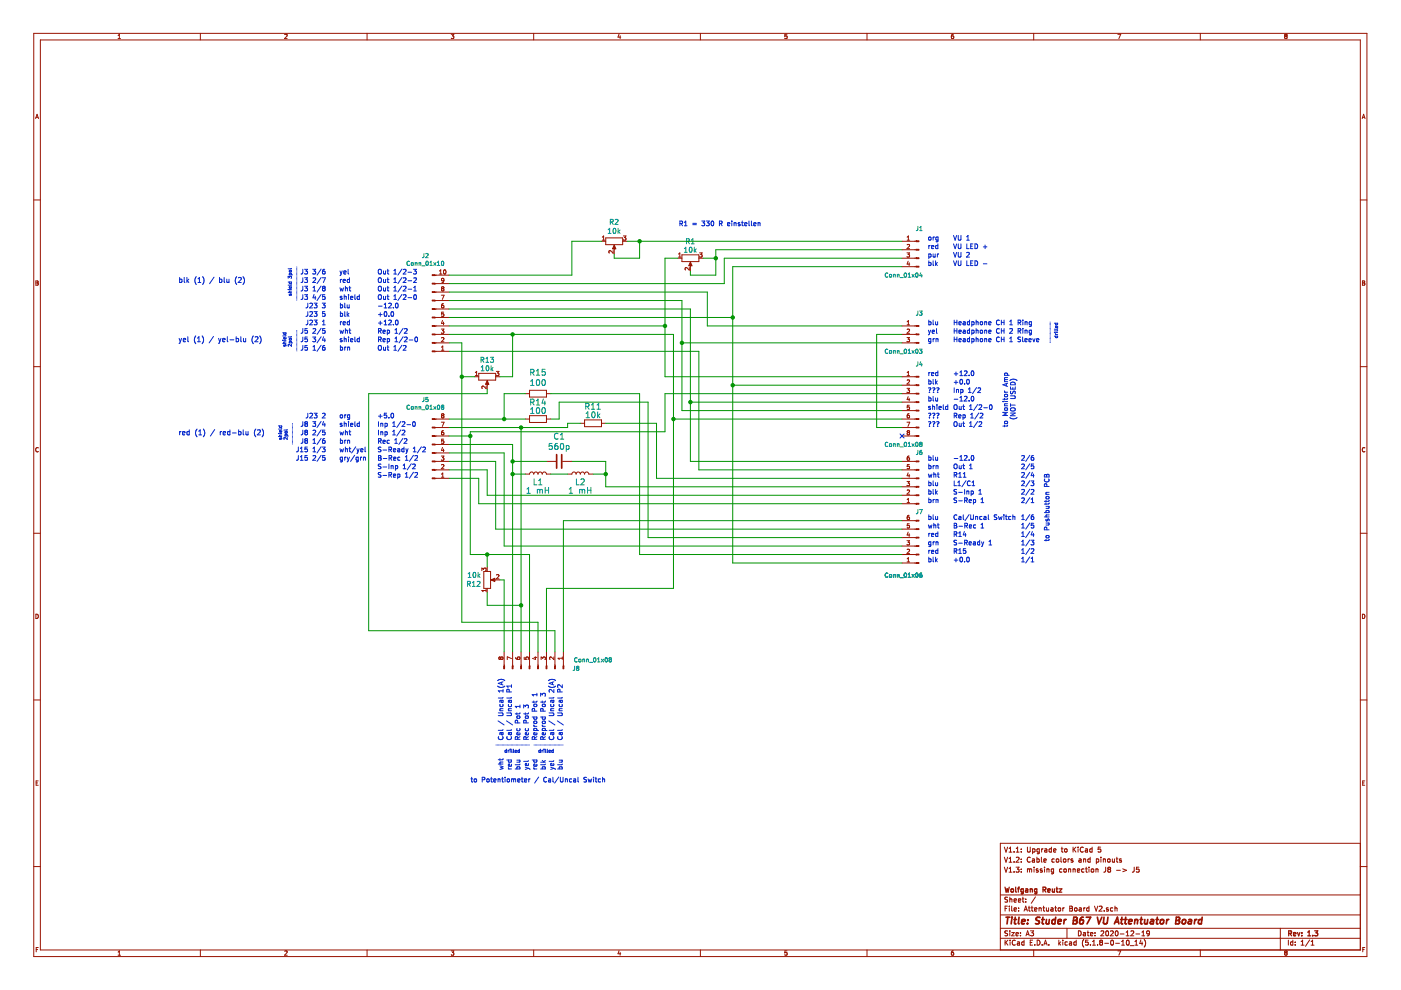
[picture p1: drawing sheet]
EESchema Schematic File Version 4
EELAYER 30 0
EELAYER END
$Descr A3 16535 11693
encoding utf-8
Sheet 1 1
Title "Studer B67 VU Attentuator Board"
Date "2020-12-19"
Rev "1.3"
Comp "Wolfgang Reutz"
Comment1 ""
Comment2 "V1.3: missing connection J8 -> J5"
Comment3 "V1.2: Cable colors and pinouts"
Comment4 "V1.1: Upgrade to KiCad 5"
$EndDescr
Text Notes 4450 3450 0    56   ~ 0
Out 1/2-1
Text Notes 4450 3350 0    56   ~ 0
Out 1/2-2
Text Notes 4450 3750 0    56   ~ 0
+0.0
Text Notes 4450 3650 0    56   ~ 0
-12.0
Text Notes 4450 3550 0    56   ~ 0
Out 1/2-0
Text Notes 4450 3250 0    56   ~ 0
Out 1/2-3
Text Notes 4450 4150 0    56   ~ 0
Out 1/2
Text Notes 4450 4050 0    56   ~ 0
Rep 1/2-0
Text Notes 4450 5650 0    56   ~ 0
S-Rep 1/2
Text Notes 4450 5550 0    56   ~ 0
S-Inp 1/2
Text Notes 4450 3850 0    56   ~ 0
+12.0
Text Notes 4450 3950 0    56   ~ 0
Rep 1/2
Text Notes 4450 5150 0    56   ~ 0
Inp 1/2
Text Notes 4450 5050 0    56   ~ 0
Inp 1/2-0
Text Notes 4450 5450 0    56   ~ 0
B-Rec 1/2
Text Notes 4450 5350 0    56   ~ 0
S-Ready 1/2
Text Notes 4450 5250 0    56   ~ 0
Rec 1/2
Text Notes 4450 4950 0    56   ~ 0
+5.0
Text Notes 11250 2850 0    56   ~ 0
VU 1
Text Notes 11250 3050 0    56   ~ 0
VU 2
Text Notes 11250 2950 0    56   ~ 0
VU LED +
Text Notes 11250 3150 0    56   ~ 0
VU LED -
Text Notes 10950 6150 0    56   ~ 0
blu
Text Notes 10950 6250 0    56   ~ 0
wht
Text Notes 10950 6450 0    56   ~ 0
grn
Text Notes 10950 6350 0    56   ~ 0
red
Text Notes 10950 6550 0    56   ~ 0
red
Text Notes 10950 6650 0    56   ~ 0
blk
Text Notes 11250 6350 0    56   ~ 0
R14
Text Notes 11250 6250 0    56   ~ 0
B-Rec 1
Text Notes 11250 6650 0    56   ~ 0
+0.0
Text Notes 11250 6550 0    56   ~ 0
R15
Text Notes 11250 6450 0    56   ~ 0
S-Ready 1
Text Notes 11250 6150 0    56   ~ 0
Cal/Uncal Switch
Text Notes 10950 5950 0    56   ~ 0
brn
Text Notes 10950 5850 0    56   ~ 0
blk
Text Notes 10950 5750 0    56   ~ 0
blu
Text Notes 10950 5650 0    56   ~ 0
wht
Text Notes 10950 5550 0    56   ~ 0
brn
Text Notes 10950 5450 0    56   ~ 0
blu
Text Notes 11250 5450 0    56   ~ 0
-12.0
Text Notes 11250 5550 0    56   ~ 0
Out 1
Text Notes 11250 5750 0    56   ~ 0
L1/C1
Text Notes 11250 5950 0    56   ~ 0
S-Rep 1
Text Notes 11250 5650 0    56   ~ 0
R11
Text Notes 11250 5850 0    56   ~ 0
S-Inp 1
Text Notes 10950 3950 0    56   ~ 0
yel
Text Notes 11250 3950 0    56   ~ 0
Headphone CH 2 Ring
Text Notes 10950 4050 0    56   ~ 0
grn
Text Notes 11250 4050 0    56   ~ 0
Headphone CH 1 Sleeve
Text Notes 10950 3850 0    56   ~ 0
blu
Text Notes 11250 3850 0    56   ~ 0
Headphone CH 1 Ring
Text Notes 10950 5050 0    56   ~ 0
???
Text Notes 11250 5050 0    56   ~ 0
Out 1/2
Text Notes 10950 4950 0    56   ~ 0
???
Text Notes 10950 4850 0    56   ~ 0
shield
Text Notes 10950 4750 0    56   ~ 0
blu
Text Notes 10950 4650 0    56   ~ 0
???
Text Notes 10950 4550 0    56   ~ 0
blk
Text Notes 10950 4450 0    56   ~ 0
red
Text Notes 11250 4450 0    56   ~ 0
+12.0
Text Notes 11250 4550 0    56   ~ 0
+0.0
Text Notes 11250 4750 0    56   ~ 0
-12.0
Text Notes 11250 4950 0    56   ~ 0
Rep 1/2
Text Notes 11250 4650 0    56   ~ 0
Inp 1/2
Text Notes 11250 4850 0    56   ~ 0
Out 1/2-0
Text Notes 12000 5050 1    56   ~ 0
to Monitor Amp\n  (NOT USED)
Text Notes 12400 6400 1    56   ~ 0
to Pushbutton PCB
Text Notes 5550 9250 0    56   ~ 0
to Potentiometer / Cal/Uncal Switch
Text Notes 8010 2680 0    56   ~ 0
R1 = 330 R einstellen
Text Notes 12050 5450 0    56   ~ 0
2/6
Text Notes 12050 5550 0    56   ~ 0
2/5
Text Notes 12050 5650 0    56   ~ 0
2/4
Text Notes 12050 5750 0    56   ~ 0
2/3
Text Notes 12050 5850 0    56   ~ 0
2/2
Text Notes 12050 5950 0    56   ~ 0
2/1
Text Notes 12050 6150 0    56   ~ 0
1/6
Text Notes 12050 6250 0    56   ~ 0
1/5
Text Notes 12050 6350 0    56   ~ 0
1/4
Text Notes 12050 6450 0    56   ~ 0
1/3
Text Notes 12050 6550 0    56   ~ 0
1/2
Text Notes 12050 6650 0    56   ~ 0
1/1
$Comp
L Device:L L1
U 1 1
P 6350 5600
F 0 "L1" V 6250 5600 70  0000 C CNN
F 1 "1 mH" V 6150 5600 70  0000 C CNN
F 2 "wreutz:INDUCTOR_09HCP" H 6340 5390 70  0001 L TNN
F 3 "" H 6350 5600 60  0001 C CNN
	1    6350 5600
	0    -1   -1   0   
$EndComp
$Comp
L Device:L L2
U 1 1
P 6850 5600
F 0 "L2" V 6750 5600 70  0000 C CNN
F 1 "1 mH" V 6650 5600 70  0000 C CNN
F 2 "wreutz:INDUCTOR_09HCP" H 6840 5390 70  0001 L TNN
F 3 "" H 6850 5600 60  0001 C CNN
	1    6850 5600
	0    -1   -1   0   
$EndComp
$Comp
L Device:R_POT R1
U 1 1
P 8150 3050
F 0 "R1" V 7950 3050 60  0000 C CNN
F 1 "10k" V 8050 3050 60  0000 C CNN
F 2 "Potentiometer_THT:Potentiometer_Bourns_3386P_Vertical" H 8140 2840 70  0001 L TNN
F 3 "" H 8150 3050 60  0001 C CNN
	1    8150 3050
	0    -1   1    0   
$EndComp
$Comp
L Device:R_POT R2
U 1 1
P 7250 2850
F 0 "R2" V 7021 2850 60  0000 C CNN
F 1 "10k" V 7127 2850 60  0000 C CNN
F 2 "Potentiometer_THT:Potentiometer_Bourns_3386P_Vertical" H 7240 2640 70  0001 L TNN
F 3 "" H 7250 2850 60  0001 C CNN
	1    7250 2850
	0    -1   1    0   
$EndComp
$Comp
L Device:R R11
U 1 1
P 7000 5000
F 0 "R11" V 6800 5000 70  0000 C CNN
F 1 "10k" V 6900 5000 70  0000 C CNN
F 2 "Resistors_ThroughHole:Resistor_Horizontal_RM10mm" H 6990 4790 70  0001 L TNN
F 3 "" H 7000 5000 60  0001 C CNN
	1    7000 5000
	0    -1   1    0   
$EndComp
$Comp
L Device:R_POT R12
U 1 1
P 5750 6850
F 0 "R12" H 5680 6903 60  0000 R CNN
F 1 "10k" H 5680 6797 60  0000 R CNN
F 2 "Potentiometer_THT:Potentiometer_Bourns_3386P_Vertical" H 5740 6640 70  0001 L TNN
F 3 "" H 5750 6850 60  0001 C CNN
	1    5750 6850
	1    0    0    1   
$EndComp
$Comp
L Device:R_POT R13
U 1 1
P 5750 4450
F 0 "R13" V 5550 4450 60  0000 C CNN
F 1 "10k" V 5650 4450 60  0000 C CNN
F 2 "Potentiometer_THT:Potentiometer_Bourns_3386P_Vertical" H 5740 4240 70  0001 L TNN
F 3 "" H 5750 4450 60  0001 C CNN
	1    5750 4450
	0    -1   1    0   
$EndComp
$Comp
L Device:R R14
U 1 1
P 6350 4950
F 0 "R14" V 6150 4950 70  0000 C CNN
F 1 "100" V 6250 4950 70  0000 C CNN
F 2 "Resistors_ThroughHole:Resistor_Horizontal_RM10mm" H 6340 4740 70  0001 L TNN
F 3 "" H 6350 4950 60  0001 C CNN
	1    6350 4950
	0    -1   1    0   
$EndComp
$Comp
L Device:R R15
U 1 1
P 6350 4650
F 0 "R15" V 6098 4650 70  0000 C CNN
F 1 "100" V 6219 4650 70  0000 C CNN
F 2 "Resistors_ThroughHole:Resistor_Horizontal_RM10mm" H 6340 4440 70  0001 L TNN
F 3 "" H 6350 4650 60  0001 C CNN
	1    6350 4650
	0    -1   1    0   
$EndComp
$Comp
L Device:C C1
U 1 1
P 6600 5450
F 0 "C1" V 6303 5450 70  0000 C CNN
F 1 "560p" V 6424 5450 70  0000 C CNN
F 2 "Capacitors_ThroughHole:C_Rect_L7_W2_P5" H 6590 5240 70  0001 L TNN
F 3 "" H 6600 5450 60  0001 C CNN
	1    6600 5450
	0    -1   1    0   
$EndComp
Text Notes 6650 8750 1    56   ~ 0
Cal / Uncal P2
Text Notes 6550 8750 1    56   ~ 0
Cal / Uncal 2(A)
Text Notes 6150 8750 1    56   ~ 0
Rec Pot 1
Text Notes 6050 8750 1    56   ~ 0
Cal / Uncal P1
Text Notes 6450 8750 1    56   ~ 0
Reprod Pot 3
Text Notes 6350 8750 1    56   ~ 0
Reprod Pot 1
Text Notes 6250 8750 1    56   ~ 0
Rec Pot 3
Text Notes 5950 8750 1    56   ~ 0
Cal / Uncal 1(A)
Text Notes 6650 9100 1    56   ~ 0
blu
Text Notes 6550 9100 1    56   ~ 0
yel
Text Notes 6150 9100 1    56   ~ 0
blu
Text Notes 6050 9100 1    56   ~ 0
red
Text Notes 6450 9100 1    56   ~ 0
blk
Text Notes 6350 9100 1    56   ~ 0
red
Text Notes 6250 9100 1    56   ~ 0
yel
Text Notes 5950 9100 1    56   ~ 0
wht
Text Notes 10950 3150 0    56   ~ 0
blk
Text Notes 10950 3050 0    56   ~ 0
pur
Text Notes 10950 2950 0    56   ~ 0
red
Text Notes 10950 2850 0    56   ~ 0
org
Text Notes 4000 5450 0    56   ~ 0
gry/grn
Text Notes 4000 5350 0    56   ~ 0
wht/yel
Text Notes 4000 5250 0    56   ~ 0
brn
Text Notes 4000 5150 0    56   ~ 0
wht
Text Notes 4000 5050 0    56   ~ 0
shield
Text Notes 4000 4950 0    56   ~ 0
org
Text Notes 4000 4150 0    56   ~ 0
brn
Text Notes 4000 4050 0    56   ~ 0
shield
Text Notes 4000 3950 0    56   ~ 0
wht
Text Notes 4000 3850 0    56   ~ 0
red
Text Notes 4000 3750 0    56   ~ 0
blk
Text Notes 4000 3650 0    56   ~ 0
blu
Text Notes 4000 3550 0    56   ~ 0
shield
Text Notes 4000 3450 0    56   ~ 0
wht
Text Notes 4000 3350 0    56   ~ 0
red
Text Notes 4000 3250 0    56   ~ 0
yel
Wire Wire Line
	8450 3250 8150 3250
Wire Wire Line
	8450 2950 8450 3050
Wire Wire Line
	10650 2950 8450 2950
Connection ~ 8450 3050
Wire Wire Line
	10650 3150 8650 3150
Wire Wire Line
	8650 3150 8650 3750
Wire Wire Line
	8650 3750 5300 3750
Wire Wire Line
	8650 4550 10650 4550
Wire Wire Line
	8650 6650 10650 6650
Connection ~ 8650 3750
Connection ~ 8650 4550
Wire Wire Line
	7850 3050 7850 3850
Wire Wire Line
	7850 3850 5300 3850
Wire Wire Line
	7850 4450 10650 4450
Connection ~ 7850 3850
Wire Wire Line
	5300 3350 8550 3350
Wire Wire Line
	8550 3350 8550 3050
Wire Wire Line
	8550 3050 10650 3050
Wire Wire Line
	7250 3050 7550 3050
Wire Wire Line
	7550 3050 7550 2850
Connection ~ 7550 2850
Wire Wire Line
	10650 4650 7850 4650
Wire Wire Line
	7850 4650 7850 5100
Wire Wire Line
	7850 5100 5550 5100
Wire Wire Line
	5550 6550 5550 5150
Wire Wire Line
	5550 6550 5750 6550
Wire Wire Line
	6250 6550 6250 7700
Connection ~ 5750 6550
Wire Wire Line
	6750 2850 6750 3250
Wire Wire Line
	6750 3250 5300 3250
Wire Wire Line
	10650 4750 8150 4750
Wire Wire Line
	8150 3650 8150 4750
Wire Wire Line
	8150 3650 5300 3650
Wire Wire Line
	8150 5450 10650 5450
Connection ~ 8150 4750
Wire Wire Line
	8050 4850 10650 4850
Wire Wire Line
	8050 3550 8050 4050
Wire Wire Line
	8050 3550 5300 3550
Wire Wire Line
	10650 4050 8050 4050
Connection ~ 8050 4050
Wire Wire Line
	10650 4950 7950 4950
Wire Wire Line
	7950 3950 7950 4950
Wire Wire Line
	5300 3950 6050 3950
Wire Wire Line
	6050 4450 6050 3950
Wire Wire Line
	6450 7700 6450 6950
Wire Wire Line
	6450 6950 7950 6950
Connection ~ 6050 3950
Connection ~ 7950 4950
Wire Wire Line
	10650 3850 8350 3850
Wire Wire Line
	8350 3850 8350 3450
Wire Wire Line
	8350 3450 5300 3450
Wire Wire Line
	10650 5050 10350 5050
Wire Wire Line
	10350 5050 10350 3950
Wire Wire Line
	10350 3950 10650 3950
Wire Wire Line
	5300 4950 5950 4950
Wire Wire Line
	5950 4650 5950 4950
Connection ~ 5950 4950
Wire Wire Line
	7550 4650 7550 6550
Wire Wire Line
	7550 6550 10650 6550
Wire Wire Line
	10650 6350 7650 6350
Wire Wire Line
	10650 5650 7750 5650
Wire Wire Line
	7750 5650 7750 5000
Wire Wire Line
	10650 5550 8250 5550
Wire Wire Line
	8250 5550 8250 4150
Wire Wire Line
	10650 5850 5750 5850
Wire Wire Line
	5750 5850 5750 5550
Wire Wire Line
	5750 5550 5300 5550
Wire Wire Line
	10650 5950 5650 5950
Wire Wire Line
	5650 5950 5650 5650
Wire Wire Line
	5650 5650 5300 5650
Wire Wire Line
	10650 6250 5850 6250
Wire Wire Line
	5850 6250 5850 5450
Wire Wire Line
	5850 5450 5300 5450
Wire Wire Line
	10650 6450 5950 6450
Wire Wire Line
	5950 6450 5950 5350
Wire Wire Line
	5950 5350 5300 5350
Wire Wire Line
	7150 5450 7150 5600
Wire Wire Line
	7150 5450 6750 5450
Wire Wire Line
	7150 5750 10650 5750
Connection ~ 7150 5600
Wire Wire Line
	6450 5450 6050 5450
Wire Wire Line
	6050 5250 6050 5450
Wire Wire Line
	6050 5250 5300 5250
Connection ~ 6050 5450
Connection ~ 6050 5600
Wire Wire Line
	5950 6850 5950 7700
Wire Wire Line
	5750 7150 6150 7150
Wire Wire Line
	6150 7150 6150 7700
Wire Wire Line
	10650 6150 6650 6150
Wire Wire Line
	6650 6150 6650 7700
Wire Wire Line
	5300 4050 5450 4050
Wire Wire Line
	5450 4050 5450 4450
Wire Wire Line
	5450 7350 6350 7350
Wire Wire Line
	6350 7350 6350 7700
Connection ~ 5450 4450
Wire Wire Line
	5750 4650 4350 4650
Wire Wire Line
	4350 4650 4350 7450
Wire Wire Line
	4350 7450 6550 7450
Wire Wire Line
	6550 7450 6550 7700
Wire Wire Line
	8250 4150 5300 4150
Wire Notes Line
	5850 8800 6250 8800
Wire Notes Line
	6300 8800 6650 8800
Text Notes 5950 8900 0    39   ~ 0
drilled
Text Notes 6350 8900 0    39   ~ 0
drilled
Wire Notes Line
	12400 3800 12400 4050
Text Notes 12500 4000 1    39   ~ 0
drilled
Wire Wire Line
	8450 3050 8450 3250
Wire Wire Line
	8650 3750 8650 4550
Wire Wire Line
	8650 4550 8650 6650
Wire Wire Line
	7850 3850 7850 4450
Wire Wire Line
	7550 2850 10650 2850
Wire Wire Line
	5750 6550 6250 6550
Wire Wire Line
	8150 4750 8150 5450
Wire Wire Line
	8050 4050 8050 4850
Wire Wire Line
	6050 3950 7950 3950
Wire Wire Line
	7950 4950 7950 6950
Wire Wire Line
	7150 5600 7150 5750
Wire Wire Line
	6050 5450 6050 5600
Wire Wire Line
	6050 5600 6050 7700
Wire Wire Line
	5450 4450 5450 7350
$Comp
L Connector:Conn_01x08_Male J4
U 1 1
P 10850 4750
F 0 "J4" H 10800 5200 50  0000 L CNN
F 1 "Conn_01x08" H 10800 4250 50  0000 L CNN
F 2 "Molex_KK-254_horizontal:Molex_KK-254_1x08_P2.54mm_Horizontal" H 10850 4750 50  0001 C CNN
F 3 "~" H 10850 4750 50  0001 C CNN
	1    10850 4750
	-1   0    0    -1  
$EndComp
$Comp
L Connector:Conn_01x06_Male J6
U 1 1
P 10850 5750
F 0 "J6" H 10800 5350 50  0000 L CNN
F 1 "Conn_01x06" H 10800 6800 50  0000 L CNN
F 2 "Molex_KK-254_horizontal:Molex_KK-254_1x06_P2.54mm_Horizontal" H 10850 5750 50  0001 C CNN
F 3 "~" H 10850 5750 50  0001 C CNN
	1    10850 5750
	-1   0    0    1   
$EndComp
$Comp
L Connector:Conn_01x06_Male J7
U 1 1
P 10850 6450
F 0 "J7" H 10800 6050 50  0000 L CNN
F 1 "Conn_01x06" H 10800 6800 50  0000 L CNN
F 2 "Molex_KK-254_horizontal:Molex_KK-254_1x06_P2.54mm_Horizontal" H 10850 6450 50  0001 C CNN
F 3 "~" H 10850 6450 50  0001 C CNN
	1    10850 6450
	-1   0    0    1   
$EndComp
NoConn ~ 10650 5150
$Comp
L Connector:Conn_01x08_Male J8
U 1 1
P 6350 7900
F 0 "J8" V 6350 8350 50  0000 C CNN
F 1 "Conn_01x08" V 6450 8550 50  0000 C CNN
F 2 "Molex_KK-254_horizontal:Molex_KK-254_1x08_P2.54mm_Horizontal" H 6350 7900 50  0001 C CNN
F 3 "~" H 6350 7900 50  0001 C CNN
	1    6350 7900
	0    1    -1   0   
$EndComp
$Comp
L Connector:Conn_01x08_Male J5
U 1 1
P 5100 5350
F 0 "J5" H 5020 4725 50  0000 C CNN
F 1 "Conn_01x08" H 5020 4816 50  0000 C CNN
F 2 "Molex_KK-254_horizontal:Molex_KK-254_1x08_P2.54mm_Horizontal" H 5100 5350 50  0001 C CNN
F 3 "~" H 5100 5350 50  0001 C CNN
	1    5100 5350
	1    0    0    1   
$EndComp
$Comp
L Connector:Conn_01x10_Male J2
U 1 1
P 5100 3750
F 0 "J2" H 5020 3025 50  0000 C CNN
F 1 "Conn_01x10" H 5020 3116 50  0000 C CNN
F 2 "Molex_KK-254_horizontal:Molex_KK-254_1x10_P2.54mm_Horizontal" H 5100 3750 50  0001 C CNN
F 3 "~" H 5100 3750 50  0001 C CNN
	1    5100 3750
	1    0    0    1   
$EndComp
$Comp
L Connector:Conn_01x04_Male J1
U 1 1
P 10850 2950
F 0 "J1" H 10800 3200 50  0000 L CNN
F 1 "Conn_01x04" H 10800 2650 50  0000 L CNN
F 2 "Molex_KK-254_horizontal:Molex_KK-254_1x04_P2.54mm_Horizontal" H 10850 2950 50  0001 C CNN
F 3 "~" H 10850 2950 50  0001 C CNN
	1    10850 2950
	-1   0    0    -1  
$EndComp
$Comp
L Connector:Conn_01x03_Male J3
U 1 1
P 10850 3950
F 0 "J3" H 10800 4200 50  0000 L CNN
F 1 "Conn_01x03" H 10800 3750 50  0000 L CNN
F 2 "Molex_KK-254_horizontal:Molex_KK-254_1x03_P2.54mm_Horizontal" H 10850 3950 50  0001 C CNN
F 3 "~" H 10850 3950 50  0001 C CNN
	1    10850 3950
	-1   0    0    -1  
$EndComp
Wire Wire Line
	6750 2850 7100 2850
Wire Wire Line
	7400 2850 7550 2850
Wire Wire Line
	7250 3000 7250 3050
Wire Wire Line
	7850 3050 8000 3050
Wire Wire Line
	8300 3050 8450 3050
Wire Wire Line
	8150 3250 8150 3200
Wire Wire Line
	5450 4450 5600 4450
Wire Wire Line
	5750 4600 5750 4650
Wire Wire Line
	5900 4450 6050 4450
Wire Wire Line
	5950 4650 6200 4650
Wire Wire Line
	6500 4650 7550 4650
Wire Wire Line
	5950 4950 6200 4950
Wire Wire Line
	7150 5000 7750 5000
Wire Wire Line
	6050 5600 6200 5600
Wire Wire Line
	6500 5600 6700 5600
Wire Wire Line
	7000 5600 7150 5600
Wire Wire Line
	5750 6550 5750 6700
Wire Wire Line
	5900 6850 5950 6850
Wire Wire Line
	5750 7000 5750 7150
Wire Wire Line
	6500 4950 6600 4950
Wire Wire Line
	6600 4950 6600 4750
Wire Wire Line
	6600 4750 7650 4750
Wire Wire Line
	7650 4750 7650 6350
Connection ~ 5550 5150
Wire Wire Line
	5550 5150 5550 5100
Wire Wire Line
	5300 5050 6150 5050
Wire Wire Line
	6700 5050 6700 5000
Wire Wire Line
	6700 5000 6850 5000
Wire Wire Line
	5300 5150 5550 5150
Text Notes 3850 5450 2    56   ~ 0
J15 2/5
Text Notes 3850 5350 2    56   ~ 0
J15 1/3
Text Notes 3850 5250 2    56   ~ 0
J8 1/6
Text Notes 3850 5150 2    56   ~ 0
J8 2/5
Text Notes 3850 5050 2    56   ~ 0
J8 3/4
Text Notes 3850 4950 2    56   ~ 0
J23 2
Text Notes 3850 4150 2    56   ~ 0
J5 1/6
Text Notes 3850 4050 2    56   ~ 0
J5 3/4
Text Notes 3850 3950 2    56   ~ 0
J5 2/5
Text Notes 3850 3850 2    56   ~ 0
J23 1
Text Notes 3850 3750 2    56   ~ 0
J23 5
Text Notes 3850 3650 2    56   ~ 0
J23 3
Text Notes 3850 3550 2    56   ~ 0
J3 4/5
Text Notes 3850 3450 2    56   ~ 0
J3 1/8
Text Notes 3850 3350 2    56   ~ 0
J3 2/7
Text Notes 3850 3250 2    56   ~ 0
J3 3/6
Wire Notes Line
	3500 3150 3500 3550
Text Notes 3450 3500 1    39   ~ 0
shield 3pol
Wire Notes Line
	3500 3900 3500 4150
Text Notes 3450 4100 1    39   ~ 0
shield\n2pol
Wire Notes Line
	3450 5000 3450 5250
Text Notes 3400 5200 1    39   ~ 0
shield\n2pol
Text Notes 2100 4050 0    60   ~ 0
yel (1) / yel-blu (2)
Text Notes 2100 5150 0    60   ~ 0
red (1) / red-blu (2)
Text Notes 2100 3350 0    60   ~ 0
blk (1) / blu (2)
Wire Wire Line
	6150 7150 6150 5050
Connection ~ 6150 7150
Connection ~ 6150 5050
Wire Wire Line
	6150 5050 6700 5050
$EndSCHEMATC
